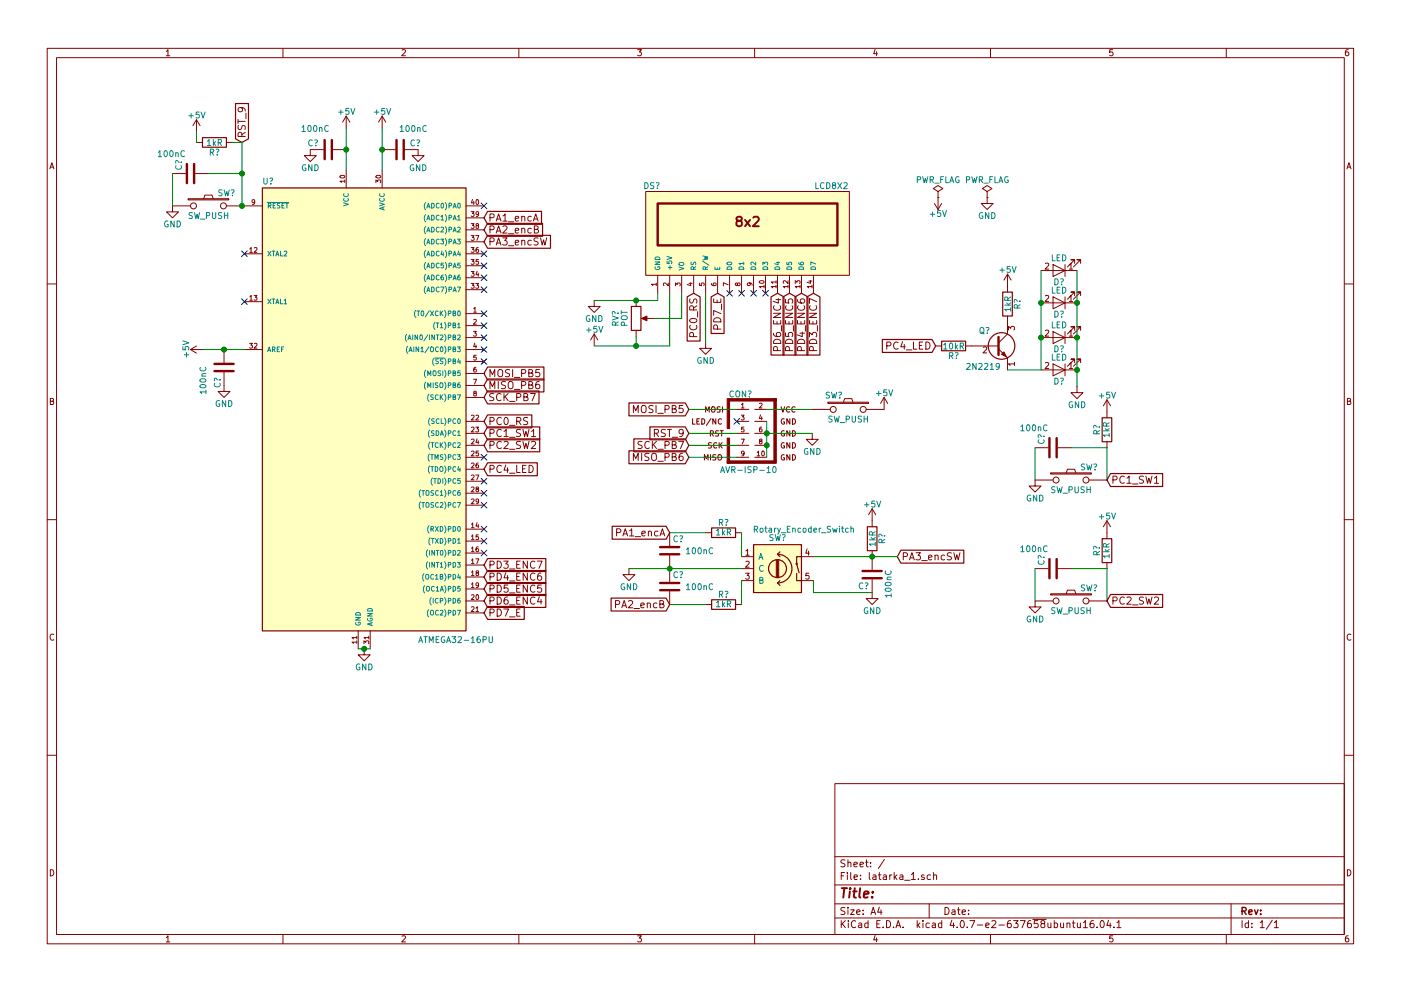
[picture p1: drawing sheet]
EESchema Schematic File Version 4
LIBS:latarka_1-cache
EELAYER 26 0
EELAYER END
$Descr A4 11693 8268
encoding utf-8
Sheet 1 1
Title ""
Date ""
Rev ""
Comp ""
Comment1 ""
Comment2 ""
Comment3 ""
Comment4 ""
$EndDescr
$Comp
L atmel:ATMEGA32-16PU U?
U 1 1
P 3040 3410
F 0 "U?" H 2190 5290 50  0000 L BNN
F 1 "ATMEGA32-16PU" H 3490 1460 50  0000 L BNN
F 2 "DIL40" H 3040 3410 50  0001 C CIN
F 3 "" H 3040 3410 50  0001 C CNN
	1    3040 3410
	1    0    0    -1  
$EndComp
$Comp
L device:POT RV?
U 1 1
P 5310 2650
F 0 "RV?" V 5135 2650 50  0000 C CNN
F 1 "POT" V 5210 2650 50  0000 C CNN
F 2 "" H 5310 2650 50  0001 C CNN
F 3 "" H 5310 2650 50  0001 C CNN
	1    5310 2650
	1    0    0    -1  
$EndComp
$Comp
L power:GND #PWR?
U 1 1
P 4960 2500
F 0 "#PWR?" H 4960 2250 50  0001 C CNN
F 1 "GND" H 4960 2350 50  0000 C CNN
F 2 "" H 4960 2500 50  0001 C CNN
F 3 "" H 4960 2500 50  0001 C CNN
	1    4960 2500
	1    0    0    -1  
$EndComp
$Comp
L power:+5V #PWR?
U 1 1
P 4960 2880
F 0 "#PWR?" H 4960 2730 50  0001 C CNN
F 1 "+5V" H 4960 3020 50  0000 C CNN
F 2 "" H 4960 2880 50  0001 C CNN
F 3 "" H 4960 2880 50  0001 C CNN
	1    4960 2880
	1    0    0    -1  
$EndComp
Text GLabel 5790 2440 3    60   Input ~ 0
PC0_RS
$Comp
L power:GND #PWR?
U 1 1
P 5890 2850
F 0 "#PWR?" H 5890 2600 50  0001 C CNN
F 1 "GND" H 5890 2700 50  0000 C CNN
F 2 "" H 5890 2850 50  0001 C CNN
F 3 "" H 5890 2850 50  0001 C CNN
	1    5890 2850
	1    0    0    -1  
$EndComp
Text GLabel 5990 2440 3    60   Input ~ 0
PD7_E
Text GLabel 4040 5110 2    60   Input ~ 0
PD7_E
NoConn ~ 6090 2440
NoConn ~ 6190 2440
NoConn ~ 6290 2440
NoConn ~ 6390 2440
Text GLabel 6490 2440 3    60   Input ~ 0
PD6_ENC4
Text GLabel 6590 2440 3    60   Input ~ 0
PD5_ENC5
Text GLabel 6690 2440 3    60   Input ~ 0
PD4_ENC6
Text GLabel 6790 2440 3    60   Input ~ 0
PD3_ENC7
$Comp
L atmel:AVR-ISP-10 CON?
U 1 1
P 6350 3610
F 0 "CON?" H 6180 3940 50  0000 C CNN
F 1 "AVR-ISP-10" H 6010 3280 50  0000 L BNN
F 2 "AVR-ISP-10" V 5600 3660 50  0001 C CNN
F 3 "" H 6350 3610 50  0001 C CNN
	1    6350 3610
	1    0    0    -1  
$EndComp
$Comp
L power:GND #PWR?
U 1 1
P 6780 3610
F 0 "#PWR?" H 6780 3360 50  0001 C CNN
F 1 "GND" H 6780 3460 50  0000 C CNN
F 2 "" H 6780 3610 50  0001 C CNN
F 3 "" H 6780 3610 50  0001 C CNN
	1    6780 3610
	1    0    0    -1  
$EndComp
$Comp
L power:+5V #PWR?
U 1 1
P 7380 3410
F 0 "#PWR?" H 7380 3260 50  0001 C CNN
F 1 "+5V" H 7380 3550 50  0000 C CNN
F 2 "" H 7380 3410 50  0001 C CNN
F 3 "" H 7380 3410 50  0001 C CNN
	1    7380 3410
	1    0    0    -1  
$EndComp
Text GLabel 5750 3410 0    60   Input ~ 0
MOSI_PB5
NoConn ~ 6150 3510
Text GLabel 5750 3610 0    60   Input ~ 0
RST_9
Text GLabel 5750 3710 0    60   Input ~ 0
SCK_PB7
Text GLabel 5750 3810 0    60   Input ~ 0
MISO_PB6
Text GLabel 4040 3110 2    60   Input ~ 0
MOSI_PB5
Text GLabel 2020 1180 1    60   Input ~ 0
RST_9
Text GLabel 4040 3310 2    60   Input ~ 0
SCK_PB7
Text GLabel 4040 3210 2    60   Input ~ 0
MISO_PB6
$Comp
L latarka_1-rescue:SW_PUSH SW?
U 1 1
P 1740 1710
F 0 "SW?" H 1890 1820 50  0000 C CNN
F 1 "SW_PUSH" H 1740 1630 50  0000 C CNN
F 2 "" H 1740 1710 50  0000 C CNN
F 3 "" H 1740 1710 50  0000 C CNN
	1    1740 1710
	1    0    0    -1  
$EndComp
$Comp
L device:R R?
U 1 1
P 1790 1180
F 0 "R?" V 1870 1180 50  0000 C CNN
F 1 "1kR" V 1790 1180 50  0000 C CNN
F 2 "" V 1720 1180 50  0001 C CNN
F 3 "" H 1790 1180 50  0001 C CNN
	1    1790 1180
	0    1    1    0   
$EndComp
$Comp
L power:+5V #PWR?
U 1 1
P 1640 1090
F 0 "#PWR?" H 1640 940 50  0001 C CNN
F 1 "+5V" H 1640 1230 50  0000 C CNN
F 2 "" H 1640 1090 50  0001 C CNN
F 3 "" H 1640 1090 50  0001 C CNN
	1    1640 1090
	1    0    0    -1  
$EndComp
$Comp
L power:GND #PWR?
U 1 1
P 1440 1710
F 0 "#PWR?" H 1440 1460 50  0001 C CNN
F 1 "GND" H 1440 1560 50  0000 C CNN
F 2 "" H 1440 1710 50  0001 C CNN
F 3 "" H 1440 1710 50  0001 C CNN
	1    1440 1710
	1    0    0    -1  
$EndComp
Wire Wire Line
	5690 2440 5690 2650
Wire Wire Line
	5690 2650 5460 2650
Wire Wire Line
	5490 2500 5490 2440
Wire Wire Line
	4960 2500 5310 2500
Connection ~ 5310 2500
Wire Wire Line
	4960 2880 5310 2880
Wire Wire Line
	5310 2880 5310 2800
Wire Wire Line
	5590 2880 5590 2440
Connection ~ 5310 2880
Wire Wire Line
	5890 2440 5890 2850
Wire Wire Line
	6780 3610 6400 3610
Wire Wire Line
	6400 3510 6400 3610
Connection ~ 6400 3610
Connection ~ 6400 3710
Wire Wire Line
	6400 3410 6780 3410
Wire Wire Line
	5750 3410 6150 3410
Wire Wire Line
	5750 3610 6150 3610
Wire Wire Line
	5750 3710 6150 3710
Wire Wire Line
	5750 3810 6150 3810
Wire Wire Line
	2020 1180 2020 1440
Wire Wire Line
	1640 1090 1640 1180
$Comp
L device:Rotary_Encoder_Switch SW?
U 1 1
P 6490 4740
F 0 "SW?" H 6490 5000 50  0000 C CNN
F 1 "Rotary_Encoder_Switch" H 6710 5070 50  0000 C CNN
F 2 "" H 6390 4900 50  0001 C CNN
F 3 "" H 6490 5000 50  0001 C CNN
	1    6490 4740
	1    0    0    -1  
$EndComp
$Comp
L device:R R?
U 1 1
P 6040 4440
F 0 "R?" V 6120 4440 50  0000 C CNN
F 1 "1kR" V 6040 4440 50  0000 C CNN
F 2 "" V 5970 4440 50  0001 C CNN
F 3 "" H 6040 4440 50  0001 C CNN
	1    6040 4440
	0    -1   -1   0   
$EndComp
$Comp
L device:R R?
U 1 1
P 6040 5040
F 0 "R?" V 6120 5040 50  0000 C CNN
F 1 "1kR" V 6040 5040 50  0000 C CNN
F 2 "" V 5970 5040 50  0001 C CNN
F 3 "" H 6040 5040 50  0001 C CNN
	1    6040 5040
	0    -1   -1   0   
$EndComp
$Comp
L device:C C?
U 1 1
P 5590 4590
F 0 "C?" H 5615 4690 50  0000 L CNN
F 1 "100nC" H 5720 4590 50  0000 L CNN
F 2 "" H 5628 4440 50  0001 C CNN
F 3 "" H 5590 4590 50  0001 C CNN
	1    5590 4590
	1    0    0    -1  
$EndComp
$Comp
L device:C C?
U 1 1
P 5590 4890
F 0 "C?" H 5615 4990 50  0000 L CNN
F 1 "100nC" H 5720 4890 50  0000 L CNN
F 2 "" H 5628 4740 50  0001 C CNN
F 3 "" H 5590 4890 50  0001 C CNN
	1    5590 4890
	1    0    0    -1  
$EndComp
Wire Wire Line
	5250 4740 5590 4740
Connection ~ 5590 4740
$Comp
L power:GND #PWR?
U 1 1
P 5250 4740
F 0 "#PWR?" H 5250 4490 50  0001 C CNN
F 1 "GND" H 5250 4590 50  0000 C CNN
F 2 "" H 5250 4740 50  0001 C CNN
F 3 "" H 5250 4740 50  0001 C CNN
	1    5250 4740
	1    0    0    -1  
$EndComp
Wire Wire Line
	6190 4440 6190 4640
Wire Wire Line
	5890 4440 5590 4440
Wire Wire Line
	6190 4840 6190 5040
Wire Wire Line
	5890 5040 5590 5040
Text GLabel 5590 4440 0    60   Input ~ 0
PA1_encA
Text GLabel 5590 5040 0    60   Input ~ 0
PA2_encB
$Comp
L device:C C?
U 1 1
P 7280 4790
F 0 "C?" H 7305 4890 50  0000 L CNN
F 1 "100nC" V 7140 4750 50  0000 L CNN
F 2 "" H 7318 4640 50  0001 C CNN
F 3 "" H 7280 4790 50  0001 C CNN
	1    7280 4790
	-1   0    0    1   
$EndComp
$Comp
L device:R R?
U 1 1
P 7280 4490
F 0 "R?" V 7360 4490 50  0000 C CNN
F 1 "1kR" V 7280 4490 50  0000 C CNN
F 2 "" V 7210 4490 50  0001 C CNN
F 3 "" H 7280 4490 50  0001 C CNN
	1    7280 4490
	1    0    0    -1  
$EndComp
$Comp
L power:+5V #PWR?
U 1 1
P 7280 4340
F 0 "#PWR?" H 7280 4190 50  0001 C CNN
F 1 "+5V" H 7280 4480 50  0000 C CNN
F 2 "" H 7280 4340 50  0001 C CNN
F 3 "" H 7280 4340 50  0001 C CNN
	1    7280 4340
	1    0    0    -1  
$EndComp
Text GLabel 7490 4640 2    60   Input ~ 0
PA3_encSW
Wire Wire Line
	6790 4640 7280 4640
Wire Wire Line
	7280 4940 6790 4940
Wire Wire Line
	6790 4940 6790 4840
$Comp
L power:GND #PWR?
U 1 1
P 7280 4940
F 0 "#PWR?" H 7280 4690 50  0001 C CNN
F 1 "GND" H 7280 4790 50  0000 C CNN
F 2 "" H 7280 4940 50  0001 C CNN
F 3 "" H 7280 4940 50  0001 C CNN
	1    7280 4940
	1    0    0    -1  
$EndComp
Connection ~ 7280 4640
$Comp
L latarka_1-rescue:LCD8X2 DS?
U 1 1
P 6240 1940
F 0 "DS?" H 5440 2340 50  0000 C CNN
F 1 "LCD8X2" H 6940 2340 50  0000 C CNN
F 2 "" H 6240 1890 50  0000 C CIN
F 3 "" H 6240 1940 50  0000 C CNN
	1    6240 1940
	1    0    0    -1  
$EndComp
$Comp
L device:LED D?
U 1 1
P 8840 2250
F 0 "D?" H 8840 2350 50  0000 C CNN
F 1 "LED" H 8840 2150 50  0000 C CNN
F 2 "" H 8840 2250 50  0001 C CNN
F 3 "" H 8840 2250 50  0001 C CNN
	1    8840 2250
	-1   0    0    1   
$EndComp
$Comp
L device:LED D?
U 1 1
P 8840 2520
F 0 "D?" H 8840 2620 50  0000 C CNN
F 1 "LED" H 8840 2420 50  0000 C CNN
F 2 "" H 8840 2520 50  0001 C CNN
F 3 "" H 8840 2520 50  0001 C CNN
	1    8840 2520
	-1   0    0    1   
$EndComp
$Comp
L device:LED D?
U 1 1
P 8840 2810
F 0 "D?" H 8840 2910 50  0000 C CNN
F 1 "LED" H 8840 2710 50  0000 C CNN
F 2 "" H 8840 2810 50  0001 C CNN
F 3 "" H 8840 2810 50  0001 C CNN
	1    8840 2810
	-1   0    0    1   
$EndComp
$Comp
L device:LED D?
U 1 1
P 8840 3080
F 0 "D?" H 8840 3180 50  0000 C CNN
F 1 "LED" H 8840 2980 50  0000 C CNN
F 2 "" H 8840 3080 50  0001 C CNN
F 3 "" H 8840 3080 50  0001 C CNN
	1    8840 3080
	-1   0    0    1   
$EndComp
Wire Wire Line
	8990 2250 8990 2520
Connection ~ 8990 2520
Connection ~ 8990 2810
$Comp
L power:GND #PWR?
U 1 1
P 8990 3220
F 0 "#PWR?" H 8990 2970 50  0001 C CNN
F 1 "GND" H 8990 3070 50  0000 C CNN
F 2 "" H 8990 3220 50  0001 C CNN
F 3 "" H 8990 3220 50  0001 C CNN
	1    8990 3220
	1    0    0    -1  
$EndComp
Connection ~ 8990 3080
$Comp
L device:R R?
U 1 1
P 7960 2880
F 0 "R?" V 8040 2880 50  0000 C CNN
F 1 "10kR" V 7960 2880 50  0000 C CNN
F 2 "" V 7890 2880 50  0001 C CNN
F 3 "" H 7960 2880 50  0001 C CNN
	1    7960 2880
	0    1    1    0   
$EndComp
$Comp
L transistors:2N2219 Q?
U 1 1
P 8310 2880
F 0 "Q?" H 8170 3010 50  0000 L CNN
F 1 "2N2219" H 8060 2710 50  0000 L CNN
F 2 "TO_SOT_Packages_THT:TO-39-3" H 8510 2805 50  0001 L CIN
F 3 "" H 8310 2880 50  0001 L CNN
	1    8310 2880
	1    0    0    -1  
$EndComp
Text GLabel 7810 2880 0    60   Input ~ 0
PC4_LED
$Comp
L device:R R?
U 1 1
P 8410 2530
F 0 "R?" V 8490 2530 50  0000 C CNN
F 1 "1kR" V 8410 2530 50  0000 C CNN
F 2 "" V 8340 2530 50  0001 C CNN
F 3 "" H 8410 2530 50  0001 C CNN
	1    8410 2530
	1    0    0    -1  
$EndComp
$Comp
L power:+5V #PWR?
U 1 1
P 8410 2380
F 0 "#PWR?" H 8410 2230 50  0001 C CNN
F 1 "+5V" H 8410 2520 50  0000 C CNN
F 2 "" H 8410 2380 50  0001 C CNN
F 3 "" H 8410 2380 50  0001 C CNN
	1    8410 2380
	1    0    0    -1  
$EndComp
Wire Wire Line
	8690 2250 8690 2520
Connection ~ 8690 2520
Connection ~ 8690 2810
Wire Wire Line
	8690 3080 8410 3080
$Comp
L device:C C?
U 1 1
P 2740 1240
F 0 "C?" V 2790 1320 50  0000 L CNN
F 1 "100nC" V 2910 1230 50  0000 L CNN
F 2 "" H 2778 1090 50  0001 C CNN
F 3 "" H 2740 1240 50  0001 C CNN
	1    2740 1240
	0    -1   -1   0   
$EndComp
$Comp
L power:GND #PWR?
U 1 1
P 2590 1240
F 0 "#PWR?" H 2590 990 50  0001 C CNN
F 1 "GND" H 2590 1090 50  0000 C CNN
F 2 "" H 2590 1240 50  0001 C CNN
F 3 "" H 2590 1240 50  0001 C CNN
	1    2590 1240
	1    0    0    -1  
$EndComp
Wire Wire Line
	2890 1060 2890 1240
$Comp
L power:+5V #PWR?
U 1 1
P 2890 1060
F 0 "#PWR?" H 2890 910 50  0001 C CNN
F 1 "+5V" H 2890 1200 50  0000 C CNN
F 2 "" H 2890 1060 50  0001 C CNN
F 3 "" H 2890 1060 50  0001 C CNN
	1    2890 1060
	1    0    0    -1  
$EndComp
Connection ~ 2890 1240
$Comp
L power:GND #PWR?
U 1 1
P 3040 5410
F 0 "#PWR?" H 3040 5160 50  0001 C CNN
F 1 "GND" H 3040 5260 50  0000 C CNN
F 2 "" H 3040 5410 50  0001 C CNN
F 3 "" H 3040 5410 50  0001 C CNN
	1    3040 5410
	1    0    0    -1  
$EndComp
Wire Wire Line
	2990 5410 3040 5410
Connection ~ 3040 5410
$Comp
L device:C C?
U 1 1
P 3340 1240
F 0 "C?" V 3390 1320 50  0000 L CNN
F 1 "100nC" V 3510 1230 50  0000 L CNN
F 2 "" H 3378 1090 50  0001 C CNN
F 3 "" H 3340 1240 50  0001 C CNN
	1    3340 1240
	0    1    -1   0   
$EndComp
$Comp
L power:GND #PWR?
U 1 1
P 3490 1240
F 0 "#PWR?" H 3490 990 50  0001 C CNN
F 1 "GND" H 3490 1090 50  0000 C CNN
F 2 "" H 3490 1240 50  0001 C CNN
F 3 "" H 3490 1240 50  0001 C CNN
	1    3490 1240
	-1   0    0    -1  
$EndComp
Wire Wire Line
	3190 1060 3190 1240
$Comp
L power:+5V #PWR?
U 1 1
P 3190 1060
F 0 "#PWR?" H 3190 910 50  0001 C CNN
F 1 "+5V" H 3190 1200 50  0000 C CNN
F 2 "" H 3190 1060 50  0001 C CNN
F 3 "" H 3190 1060 50  0001 C CNN
	1    3190 1060
	-1   0    0    -1  
$EndComp
Connection ~ 3190 1240
$Comp
L device:C C?
U 1 1
P 1870 3060
F 0 "C?" V 1920 3140 50  0000 L CNN
F 1 "100nC" V 2040 3050 50  0000 L CNN
F 2 "" H 1908 2910 50  0001 C CNN
F 3 "" H 1870 3060 50  0001 C CNN
	1    1870 3060
	-1   0    0    1   
$EndComp
$Comp
L power:GND #PWR?
U 1 1
P 1870 3210
F 0 "#PWR?" H 1870 2960 50  0001 C CNN
F 1 "GND" H 1870 3060 50  0000 C CNN
F 2 "" H 1870 3210 50  0001 C CNN
F 3 "" H 1870 3210 50  0001 C CNN
	1    1870 3210
	1    0    0    -1  
$EndComp
Wire Wire Line
	1690 2910 1870 2910
$Comp
L power:+5V #PWR?
U 1 1
P 1690 2910
F 0 "#PWR?" H 1690 2760 50  0001 C CNN
F 1 "+5V" H 1690 3050 50  0000 C CNN
F 2 "" H 1690 2910 50  0001 C CNN
F 3 "" H 1690 2910 50  0001 C CNN
	1    1690 2910
	0    -1   -1   0   
$EndComp
Connection ~ 1870 2910
NoConn ~ 4040 4210
NoConn ~ 4040 4110
NoConn ~ 4040 4010
NoConn ~ 4040 3810
NoConn ~ 4040 3010
NoConn ~ 4040 2410
NoConn ~ 4040 2310
NoConn ~ 4040 2210
NoConn ~ 4040 2110
NoConn ~ 4040 1710
NoConn ~ 2040 2110
NoConn ~ 2040 2510
$Comp
L device:C C?
U 1 1
P 1590 1440
F 0 "C?" H 1615 1540 50  0000 L CNN
F 1 "100nC" V 1750 1480 50  0000 L CNN
F 2 "" H 1628 1290 50  0001 C CNN
F 3 "" H 1590 1440 50  0001 C CNN
	1    1590 1440
	0    -1   -1   0   
$EndComp
Wire Wire Line
	1440 1440 1440 1710
Wire Wire Line
	2020 1180 1940 1180
Wire Wire Line
	1740 1440 2020 1440
Connection ~ 2020 1440
$Comp
L latarka_1-rescue:SW_PUSH SW?
U 1 1
P 8940 4000
F 0 "SW?" H 9090 4110 50  0000 C CNN
F 1 "SW_PUSH" H 8940 3920 50  0000 C CNN
F 2 "" H 8940 4000 50  0000 C CNN
F 3 "" H 8940 4000 50  0000 C CNN
	1    8940 4000
	1    0    0    -1  
$EndComp
$Comp
L device:R R?
U 1 1
P 9240 3580
F 0 "R?" V 9320 3580 50  0000 C CNN
F 1 "1kR" V 9240 3580 50  0000 C CNN
F 2 "" V 9170 3580 50  0001 C CNN
F 3 "" H 9240 3580 50  0001 C CNN
	1    9240 3580
	-1   0    0    1   
$EndComp
$Comp
L power:+5V #PWR?
U 1 1
P 9240 3430
F 0 "#PWR?" H 9240 3280 50  0001 C CNN
F 1 "+5V" H 9240 3570 50  0000 C CNN
F 2 "" H 9240 3430 50  0001 C CNN
F 3 "" H 9240 3430 50  0001 C CNN
	1    9240 3430
	1    0    0    -1  
$EndComp
$Comp
L power:GND #PWR?
U 1 1
P 8640 4000
F 0 "#PWR?" H 8640 3750 50  0001 C CNN
F 1 "GND" H 8640 3850 50  0000 C CNN
F 2 "" H 8640 4000 50  0001 C CNN
F 3 "" H 8640 4000 50  0001 C CNN
	1    8640 4000
	1    0    0    -1  
$EndComp
$Comp
L device:C C?
U 1 1
P 8790 3730
F 0 "C?" H 8815 3830 50  0000 L CNN
F 1 "100nC" V 8950 3770 50  0000 L CNN
F 2 "" H 8828 3580 50  0001 C CNN
F 3 "" H 8790 3730 50  0001 C CNN
	1    8790 3730
	0    -1   -1   0   
$EndComp
Wire Wire Line
	8640 3730 8640 4000
Wire Wire Line
	8940 3730 9240 3730
Wire Wire Line
	9240 3730 9240 4000
$Comp
L latarka_1-rescue:SW_PUSH SW?
U 1 1
P 8940 5010
F 0 "SW?" H 9090 5120 50  0000 C CNN
F 1 "SW_PUSH" H 8940 4930 50  0000 C CNN
F 2 "" H 8940 5010 50  0000 C CNN
F 3 "" H 8940 5010 50  0000 C CNN
	1    8940 5010
	1    0    0    -1  
$EndComp
$Comp
L device:R R?
U 1 1
P 9240 4590
F 0 "R?" V 9320 4590 50  0000 C CNN
F 1 "1kR" V 9240 4590 50  0000 C CNN
F 2 "" V 9170 4590 50  0001 C CNN
F 3 "" H 9240 4590 50  0001 C CNN
	1    9240 4590
	-1   0    0    1   
$EndComp
$Comp
L power:+5V #PWR?
U 1 1
P 9240 4440
F 0 "#PWR?" H 9240 4290 50  0001 C CNN
F 1 "+5V" H 9240 4580 50  0000 C CNN
F 2 "" H 9240 4440 50  0001 C CNN
F 3 "" H 9240 4440 50  0001 C CNN
	1    9240 4440
	1    0    0    -1  
$EndComp
$Comp
L power:GND #PWR?
U 1 1
P 8640 5010
F 0 "#PWR?" H 8640 4760 50  0001 C CNN
F 1 "GND" H 8640 4860 50  0000 C CNN
F 2 "" H 8640 5010 50  0001 C CNN
F 3 "" H 8640 5010 50  0001 C CNN
	1    8640 5010
	1    0    0    -1  
$EndComp
$Comp
L device:C C?
U 1 1
P 8790 4740
F 0 "C?" H 8815 4840 50  0000 L CNN
F 1 "100nC" V 8950 4780 50  0000 L CNN
F 2 "" H 8828 4590 50  0001 C CNN
F 3 "" H 8790 4740 50  0001 C CNN
	1    8790 4740
	0    -1   -1   0   
$EndComp
Wire Wire Line
	8640 4740 8640 5010
Wire Wire Line
	8940 4740 9240 4740
Wire Wire Line
	9240 4740 9240 5010
Text GLabel 9240 4000 2    60   Input ~ 0
PC1_SW1
Text GLabel 9240 5010 2    60   Input ~ 0
PC2_SW2
$Comp
L latarka_1-rescue:SW_PUSH SW?
U 1 1
P 7080 3410
F 0 "SW?" H 6960 3530 50  0000 C CNN
F 1 "SW_PUSH" H 7080 3330 50  0000 C CNN
F 2 "" H 7080 3410 50  0000 C CNN
F 3 "" H 7080 3410 50  0000 C CNN
	1    7080 3410
	1    0    0    -1  
$EndComp
$Comp
L power:PWR_FLAG #FLG?
U 1 1
P 7830 1640
F 0 "#FLG?" H 7830 1715 50  0001 C CNN
F 1 "PWR_FLAG" H 7830 1790 50  0000 C CNN
F 2 "" H 7830 1640 50  0001 C CNN
F 3 "" H 7830 1640 50  0001 C CNN
	1    7830 1640
	1    0    0    -1  
$EndComp
$Comp
L power:PWR_FLAG #FLG?
U 1 1
P 8240 1640
F 0 "#FLG?" H 8240 1715 50  0001 C CNN
F 1 "PWR_FLAG" H 8240 1790 50  0000 C CNN
F 2 "" H 8240 1640 50  0001 C CNN
F 3 "" H 8240 1640 50  0001 C CNN
	1    8240 1640
	1    0    0    -1  
$EndComp
$Comp
L power:+5V #PWR?
U 1 1
P 7830 1640
F 0 "#PWR?" H 7830 1490 50  0001 C CNN
F 1 "+5V" H 7830 1780 50  0000 C CNN
F 2 "" H 7830 1640 50  0001 C CNN
F 3 "" H 7830 1640 50  0001 C CNN
	1    7830 1640
	-1   0    0    1   
$EndComp
$Comp
L power:GND #PWR?
U 1 1
P 8240 1640
F 0 "#PWR?" H 8240 1390 50  0001 C CNN
F 1 "GND" H 8240 1490 50  0000 C CNN
F 2 "" H 8240 1640 50  0001 C CNN
F 3 "" H 8240 1640 50  0001 C CNN
	1    8240 1640
	1    0    0    -1  
$EndComp
Text GLabel 4040 2010 2    60   Input ~ 0
PA3_encSW
Text GLabel 4040 1810 2    60   Input ~ 0
PA1_encA
Text GLabel 4040 1910 2    60   Input ~ 0
PA2_encB
Text GLabel 4040 3910 2    60   Input ~ 0
PC4_LED
Text GLabel 4040 3610 2    60   Input ~ 0
PC1_SW1
Text GLabel 4040 3710 2    60   Input ~ 0
PC2_SW2
Text GLabel 4040 5010 2    60   Input ~ 0
PD6_ENC4
Text GLabel 4040 4910 2    60   Input ~ 0
PD5_ENC5
Text GLabel 4040 4810 2    60   Input ~ 0
PD4_ENC6
Text GLabel 4040 4710 2    60   Input ~ 0
PD3_ENC7
Text GLabel 4040 3510 2    60   Input ~ 0
PC0_RS
NoConn ~ 4040 2610
NoConn ~ 4040 2710
NoConn ~ 4040 2810
NoConn ~ 4040 2910
NoConn ~ 4040 4410
NoConn ~ 4040 4510
NoConn ~ 4040 4610
Wire Wire Line
	5310 2500 5490 2500
Wire Wire Line
	5310 2880 5590 2880
Wire Wire Line
	6400 3610 6400 3710
Wire Wire Line
	6400 3710 6400 3810
Wire Wire Line
	5590 4740 6190 4740
Wire Wire Line
	7280 4640 7490 4640
Wire Wire Line
	8990 2520 8990 2810
Wire Wire Line
	8990 2810 8990 3080
Wire Wire Line
	8990 3080 8990 3220
Wire Wire Line
	8690 2520 8690 2810
Wire Wire Line
	8690 2810 8690 3080
Wire Wire Line
	2890 1240 2890 1410
Wire Wire Line
	3040 5410 3090 5410
Wire Wire Line
	3190 1240 3190 1410
Wire Wire Line
	1870 2910 2040 2910
Wire Wire Line
	2020 1440 2020 1710
$EndSCHEMATC
